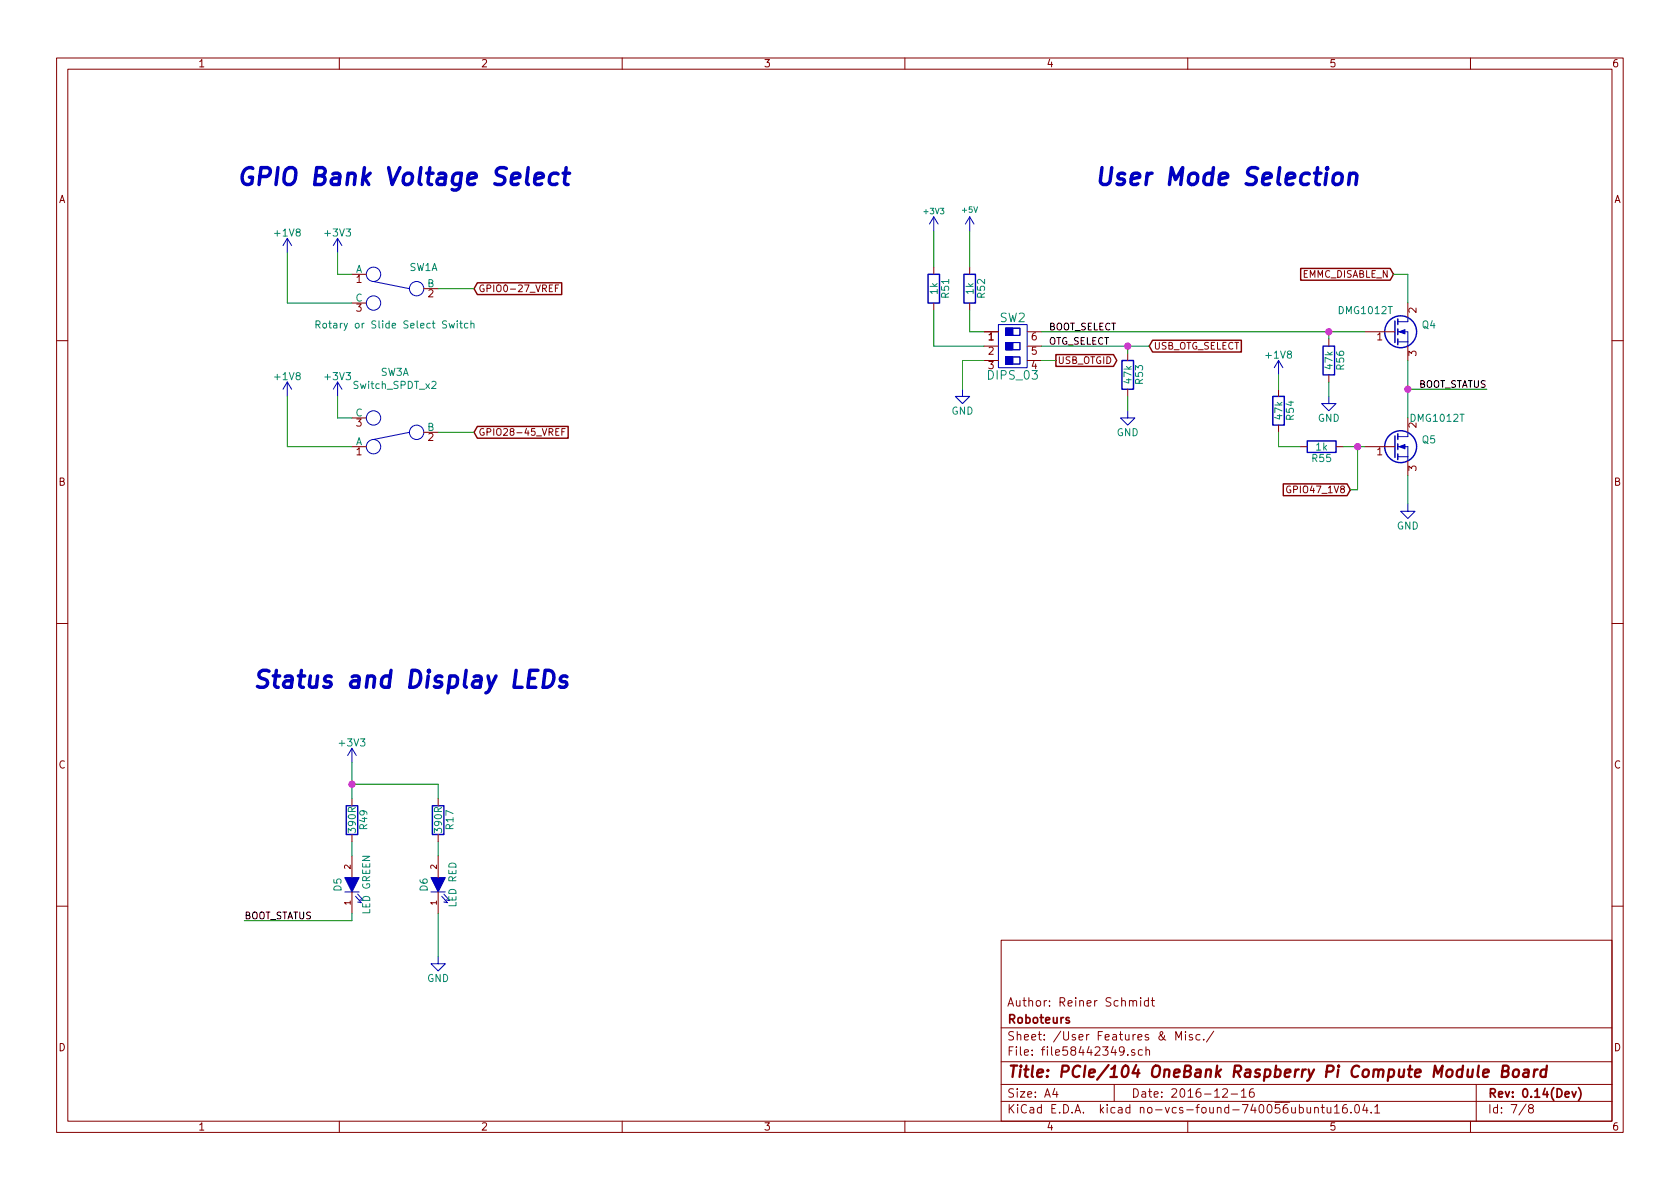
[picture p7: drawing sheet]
EESchema Schematic File Version 2
LIBS:power
LIBS:device
LIBS:transistors
LIBS:conn
LIBS:linear
LIBS:regul
LIBS:74xx
LIBS:cmos4000
LIBS:adc-dac
LIBS:memory
LIBS:xilinx
LIBS:microcontrollers
LIBS:dsp
LIBS:microchip
LIBS:analog_switches
LIBS:motorola
LIBS:texas
LIBS:intel
LIBS:audio
LIBS:interface
LIBS:digital-audio
LIBS:philips
LIBS:display
LIBS:cypress
LIBS:siliconi
LIBS:opto
LIBS:atmel
LIBS:contrib
LIBS:valves
LIBS:ddr2_sodimm
LIBS:raspberry_pi_+_conn
LIBS:onebank
LIBS:fdc5614p
LIBS:pam2306a
LIBS:dmmt5401
LIBS:ap7115
LIBS:dips-s
LIBS:LAN9514I-JZX
LIBS:ts3usb3031
LIBS:93lc66a
LIBS:rj45-0011d01bnl
LIBS:micro_usb
LIBS:video
LIBS:ttl_ieee
LIBS:transf
LIBS:switches
LIBS:supertex
LIBS:stm32
LIBS:stm8
LIBS:silabs
LIBS:sensors
LIBS:rfcom
LIBS:relays
LIBS:references
LIBS:pspice
LIBS:powerint
LIBS:onsemi
LIBS:nxp_armmcu
LIBS:nordicsemi
LIBS:msp430
LIBS:motor_drivers
LIBS:microchip_pic32mcu
LIBS:microchip_pic18mcu
LIBS:microchip_pic16mcu
LIBS:microchip_pic12mcu
LIBS:microchip_pic10mcu
LIBS:microchip_dspic33dsc
LIBS:maxim
LIBS:logo
LIBS:ir
LIBS:hc11
LIBS:graphic
LIBS:gennum
LIBS:ftdi
LIBS:elec-unifil
LIBS:diode
LIBS:dc-dc
LIBS:cmos_ieee
LIBS:brooktre
LIBS:analog_devices
LIBS:actel
LIBS:ac-dc
LIBS:Zilog
LIBS:Xicor
LIBS:Power_Management
LIBS:Oscillators
LIBS:Lattice
LIBS:ESD_Protection
LIBS:Altera
LIBS:74xgxx
LIBS:w_vacuum
LIBS:w_transistor
LIBS:w_rtx
LIBS:w_relay
LIBS:w_opto
LIBS:w_microcontrollers
LIBS:w_memory
LIBS:w_logic
LIBS:w_device
LIBS:w_connectors
LIBS:w_analog
LIBS:ESP8266
LIBS:usb_a_dual
LIBS:hdmi_conn
LIBS:esd5384
LIBS:ap2331w
LIBS:hole
LIBS:h1102
LIBS:RPi PCIe104 OB Compute Mod-cache
EELAYER 26 0
EELAYER END
$Descr A4 11693 8268
encoding utf-8
Sheet 7 8
Title "PCIe/104 OneBank Raspberry Pi Compute Module Board"
Date "2016-12-16"
Rev "0.14(Dev)"
Comp "Roboteurs"
Comment1 "Author: Reiner Schmidt"
Comment2 ""
Comment3 ""
Comment4 ""
$EndDescr
$Comp
L Switch_SPDT_x2 SW1
U 1 1
P 2750 2000
F 0 "SW1" H 2550 2150 50 0000 C CNN
F 1 "Rotary or Slide Select Switch" H 2750 1750 50 0000 C CNN
F 2 "project_foot:SSSS820201" H 2750 2000 50 0001 C CNN
F 3 "" H 2750 2000 50 0000 C CNN
F 4 "SSSS820201" H 0 0 50 0001 C CNN "manf#"
F 5 "688-SSSS820201" H 0 0 50 0001 C CNN "mouser#"
	1    2750 2000
	-1   0    0    -1  
$EndComp
$Comp
L +3V3 #PWR0109
U 1 1
P 2350 1750
F 0 "#PWR0109" H 2350 1600 50 0001 C CNN
F 1 "+3V3" H 2350 1890 50 0000 C CNN
F 2 "" H 2350 1750 50 0000 C CNN
F 3 "" H 2350 1750 50 0000 C CNN
	1    2350 1750
	1    0    0    -1  
$EndComp
$Comp
L +1V8 #PWR0110
U 1 1
P 2000 1750
F 0 "#PWR0110" H 2000 1600 50 0001 C CNN
F 1 "+1V8" H 2000 1890 50 0000 C CNN
F 2 "" H 2000 1750 50 0000 C CNN
F 3 "" H 2000 1750 50 0000 C CNN
	1    2000 1750
	1    0    0    -1  
$EndComp
$Comp
L +3V3 #PWR0111
U 1 1
P 2350 2750
F 0 "#PWR0111" H 2350 2600 50 0001 C CNN
F 1 "+3V3" H 2350 2890 50 0000 C CNN
F 2 "" H 2350 2750 50 0000 C CNN
F 3 "" H 2350 2750 50 0000 C CNN
	1    2350 2750
	1    0    0    -1  
$EndComp
$Comp
L +1V8 #PWR0112
U 1 1
P 2000 2750
F 0 "#PWR0112" H 2000 2600 50 0001 C CNN
F 1 "+1V8" H 2000 2890 50 0000 C CNN
F 2 "" H 2000 2750 50 0000 C CNN
F 3 "" H 2000 2750 50 0000 C CNN
	1    2000 2750
	1    0    0    -1  
$EndComp
$Comp
L DIPS_03 SW2
U 1 1
P 7050 2400
F 0 "SW2" V 6850 2400 60 0000 C CNN
F 1 "DIPS_03" V 7250 2400 60 0000 C CNN
F 2 "project_foot:ADF03S04" H 7050 2400 60 0001 C CNN
F 3 "" H 7050 2400 60 0001 C CNN
F 4 "ADF03S04" H 0 0 50 0001 C CNN "manf#"
F 5 "506-ADF03S04" H 0 0 50 0001 C CNN "mouser#"
	1    7050 2400
	0    1    1    0   
$EndComp
$Comp
L R R56
U 1 1
P 9250 2500
F 0 "R56" V 9330 2500 50 0000 C CNN
F 1 "47k" V 9250 2500 50 0000 C CNN
F 2 "w_smd_resistors:r_0402" V 9180 2500 50 0001 C CNN
F 3 "" H 9250 2500 50 0000 C CNN
F 4 "CRCW040247K0FKED" H 0 0 50 0001 C CNN "manf#"
F 5 "71-CRCW0402-47K-E3" H 0 0 50 0001 C CNN "mouser#"
	1    9250 2500
	1    0    0    -1  
$EndComp
$Comp
L GND #PWR0113
U 1 1
P 9250 2750
F 0 "#PWR0113" H 9250 2500 50 0001 C CNN
F 1 "GND" H 9250 2600 50 0000 C CNN
F 2 "" H 9250 2750 50 0000 C CNN
F 3 "" H 9250 2750 50 0000 C CNN
	1    9250 2750
	1    0    0    -1  
$EndComp
$Comp
L R R55
U 1 1
P 9200 3100
F 0 "R55" V 9280 3100 50 0000 C CNN
F 1 "1k" V 9200 3100 50 0000 C CNN
F 2 "w_smd_resistors:r_0402" V 9130 3100 50 0001 C CNN
F 3 "" H 9200 3100 50 0000 C CNN
F 4 "CRCW04021K00FKED" H 0 0 50 0001 C CNN "manf#"
F 5 "71-CRCW0402-1.0K-E3" H 0 0 50 0001 C CNN "mouser#"
	1    9200 3100
	0    1    1    0   
$EndComp
$Comp
L R R54
U 1 1
P 8900 2850
F 0 "R54" V 8980 2850 50 0000 C CNN
F 1 "47k" V 8900 2850 50 0000 C CNN
F 2 "w_smd_resistors:r_0402" V 8830 2850 50 0001 C CNN
F 3 "" H 8900 2850 50 0000 C CNN
F 4 "CRCW040247K0FKED" H 0 0 50 0001 C CNN "manf#"
F 5 "71-CRCW0402-47K-E3" H 0 0 50 0001 C CNN "mouser#"
	1    8900 2850
	1    0    0    -1  
$EndComp
$Comp
L +1V8 #PWR0114
U 1 1
P 8900 2600
F 0 "#PWR0114" H 8900 2450 50 0001 C CNN
F 1 "+1V8" H 8900 2740 50 0000 C CNN
F 2 "" H 8900 2600 50 0000 C CNN
F 3 "" H 8900 2600 50 0000 C CNN
	1    8900 2600
	1    0    0    -1  
$EndComp
$Comp
L GND #PWR0115
U 1 1
P 9800 3500
F 0 "#PWR0115" H 9800 3250 50 0001 C CNN
F 1 "GND" H 9800 3350 50 0000 C CNN
F 2 "" H 9800 3500 50 0000 C CNN
F 3 "" H 9800 3500 50 0000 C CNN
	1    9800 3500
	1    0    0    -1  
$EndComp
$Comp
L R R52
U 1 1
P 6750 2000
F 0 "R52" V 6830 2000 50 0000 C CNN
F 1 "1k" V 6750 2000 50 0000 C CNN
F 2 "w_smd_resistors:r_0402" V 6680 2000 50 0001 C CNN
F 3 "" H 6750 2000 50 0000 C CNN
F 4 "CRCW04021K00FKED" H 0 0 50 0001 C CNN "manf#"
F 5 "71-CRCW0402-1.0K-E3" H 0 0 50 0001 C CNN "mouser#"
	1    6750 2000
	1    0    0    -1  
$EndComp
$Comp
L +3V3 #PWR0116
U 1 1
P 6500 1600
F 0 "#PWR0116" H 6500 1450 50 0001 C CNN
F 1 "+3V3" H 6500 1740 39 0000 C CNN
F 2 "" H 6500 1600 50 0000 C CNN
F 3 "" H 6500 1600 50 0000 C CNN
	1    6500 1600
	1    0    0    -1  
$EndComp
$Comp
L R R53
U 1 1
P 7850 2600
F 0 "R53" V 7930 2600 50 0000 C CNN
F 1 "47k" V 7850 2600 50 0000 C CNN
F 2 "w_smd_resistors:r_0402" V 7780 2600 50 0001 C CNN
F 3 "" H 7850 2600 50 0000 C CNN
F 4 "CRCW040247K0FKED" H 0 0 50 0001 C CNN "manf#"
F 5 "71-CRCW0402-47K-E3" H 0 0 50 0001 C CNN "mouser#"
	1    7850 2600
	1    0    0    -1  
$EndComp
$Comp
L GND #PWR0117
U 1 1
P 7850 2850
F 0 "#PWR0117" H 7850 2600 50 0001 C CNN
F 1 "GND" H 7850 2700 50 0000 C CNN
F 2 "" H 7850 2850 50 0000 C CNN
F 3 "" H 7850 2850 50 0000 C CNN
	1    7850 2850
	1    0    0    -1  
$EndComp
$Comp
L R R51
U 1 1
P 6500 2000
F 0 "R51" V 6580 2000 50 0000 C CNN
F 1 "1k" V 6500 2000 50 0000 C CNN
F 2 "w_smd_resistors:r_0402" V 6430 2000 50 0001 C CNN
F 3 "" H 6500 2000 50 0000 C CNN
F 4 "CRCW04021K00FKED" H 0 0 50 0001 C CNN "manf#"
F 5 "71-CRCW0402-1.0K-E3" H 0 0 50 0001 C CNN "mouser#"
	1    6500 2000
	1    0    0    -1  
$EndComp
$Comp
L LED D5
U 1 1
P 2450 6150
F 0 "D5" H 2450 6250 50 0000 C CNN
F 1 "LED GREEN" H 2450 6050 50 0000 C CNN
F 2 "w_smd_leds:Led_0603" H 2450 6150 50 0001 C CNN
F 3 "" H 2450 6150 50 0000 C CNN
F 4 "HT-191YG-5310" H 0 0 50 0001 C CNN "manf#"
F 5 "743-HT-191YG" H 0 0 50 0001 C CNN "mouser#"
	1    2450 6150
	0    -1   -1   0   
$EndComp
$Comp
L R R49
U 1 1
P 2450 5700
F 0 "R49" V 2530 5700 50 0000 C CNN
F 1 "390R" V 2450 5700 50 0000 C CNN
F 2 "w_smd_resistors:r_0402" V 2380 5700 50 0001 C CNN
F 3 "" H 2450 5700 50 0000 C CNN
F 4 "ERJ-2RKF3900X" H 0 0 50 0001 C CNN "manf#"
F 5 "667-ERJ-2RKF3900X" H 0 0 50 0001 C CNN "mouser#"
	1    2450 5700
	1    0    0    -1  
$EndComp
$Comp
L +3V3 #PWR0118
U 1 1
P 2450 5300
F 0 "#PWR0118" H 2450 5150 50 0001 C CNN
F 1 "+3V3" H 2450 5440 50 0000 C CNN
F 2 "" H 2450 5300 50 0000 C CNN
F 3 "" H 2450 5300 50 0000 C CNN
	1    2450 5300
	1    0    0    -1  
$EndComp
$Comp
L LED D6
U 1 1
P 3050 6150
F 0 "D6" H 3050 6250 50 0000 C CNN
F 1 "LED RED" H 3050 6050 50 0000 C CNN
F 2 "w_smd_leds:Led_0603" H 3050 6150 50 0001 C CNN
F 3 "" H 3050 6150 50 0000 C CNN
F 4 "HT-191USD-5313" H 0 0 50 0001 C CNN "manf#"
F 5 "743-HT-191USD" H 0 0 50 0001 C CNN "mouser#"
	1    3050 6150
	0    -1   -1   0   
$EndComp
$Comp
L GND #PWR0119
U 1 1
P 3050 6650
F 0 "#PWR0119" H 3050 6400 50 0001 C CNN
F 1 "GND" H 3050 6500 50 0000 C CNN
F 2 "" H 3050 6650 50 0000 C CNN
F 3 "" H 3050 6650 50 0000 C CNN
	1    3050 6650
	1    0    0    -1  
$EndComp
$Comp
L Switch_SPDT_x2 SW3
U 1 1
P 2750 3000
F 0 "SW3" H 2750 2585 50 0000 C CNN
F 1 "Switch_SPDT_x2" H 2750 2676 50 0000 C CNN
F 2 "project_foot:SSSS820201" H 2750 2767 50 0001 C CNN
F 3 "" H 2750 3000 50 0000 C CNN
F 4 "SSSS820201" H 0 0 50 0001 C CNN "manf#"
F 5 "688-SSSS820201" H 0 0 50 0001 C CNN "mouser#"
	1    2750 3000
	-1   0    0    1   
$EndComp
$Comp
L Q_NMOS_GDS Q4
U 1 1
P 9700 2300
F 0 "Q4" H 10000 2350 50 0000 R CNN
F 1 "DMG1012T" H 9700 2450 50 0000 R CNN
F 2 "project_foot:SOT523" H 9900 2400 50 0001 C CNN
F 3 "" H 9700 2300 50 0000 C CNN
F 4 "DMG1012T-7" H 0 0 50 0001 C CNN "manf#"
F 5 "621-DMG1012T-7" H 0 0 50 0001 C CNN "mouser#"
	1    9700 2300
	1    0    0    -1  
$EndComp
$Comp
L Q_NMOS_GDS Q5
U 1 1
P 9700 3100
F 0 "Q5" H 10000 3150 50 0000 R CNN
F 1 "DMG1012T" H 10200 3300 50 0000 R CNN
F 2 "project_foot:SOT523" H 9900 3200 50 0001 C CNN
F 3 "" H 9700 3100 50 0000 C CNN
F 4 "DMG1012T-7" H 0 0 50 0001 C CNN "manf#"
F 5 "621-DMG1012T-7" H 0 0 50 0001 C CNN "mouser#"
	1    9700 3100
	1    0    0    -1  
$EndComp
$Comp
L GND #PWR0120
U 1 1
P 6700 2700
F 0 "#PWR0120" H 6700 2450 50 0001 C CNN
F 1 "GND" H 6700 2550 50 0000 C CNN
F 2 "" H 6700 2700 50 0000 C CNN
F 3 "" H 6700 2700 50 0000 C CNN
	1    6700 2700
	1    0    0    -1  
$EndComp
$Comp
L R R17
U 1 1
P 3050 5700
F 0 "R17" V 3130 5700 50 0000 C CNN
F 1 "390R" V 3050 5700 50 0000 C CNN
F 2 "w_smd_resistors:r_0402" V 2980 5700 50 0001 C CNN
F 3 "" H 3050 5700 50 0000 C CNN
F 4 "ERJ-2RKF3900X" H 0 0 50 0001 C CNN "manf#"
F 5 "667-ERJ-2RKF3900X" H 0 0 50 0001 C CNN "mouser#"
	1    3050 5700
	1    0    0    -1  
$EndComp
$Comp
L +5V #PWR0121
U 1 1
P 6750 1600
F 0 "#PWR0121" H 6750 1450 50 0001 C CNN
F 1 "+5V" H 6750 1750 39 0000 C CNN
F 2 "" H 6750 1600 50 0000 C CNN
F 3 "" H 6750 1600 50 0000 C CNN
	1    6750 1600
	1    0    0    -1  
$EndComp
Text GLabel 3300 2000 2    47   Input ~ 0
GPIO0-27_VREF
Text GLabel 3300 3000 2    47   Input ~ 0
GPIO28-45_VREF
Text Notes 4000 1300 2    118  Italic 24
GPIO Bank Voltage Select
Text GLabel 9700 1900 0    47   Input ~ 0
EMMC_DISABLE_N
Text GLabel 9400 3400 0    47   Input ~ 0
GPIO47_1V8
Text Label 7300 2300 0    47   ~ 0
BOOT_SELECT
Text GLabel 8000 2400 2    47   Input ~ 0
USB_OTG_SELECT
Text Label 7300 2400 0    47   ~ 0
OTG_SELECT
Text Notes 9500 1300 2    118  Italic 24
User Mode Selection
Text Notes 4000 4800 2    118  Italic 24
Status and Display LEDs
Text Label 1700 6400 0    47   ~ 0
BOOT_STATUS
Text GLabel 7350 2500 2    47   Output ~ 0
USB_OTGID
Text Label 10350 2700 2    47   ~ 0
BOOT_STATUS
Wire Wire Line
	3300 2000 3050 2000
Wire Wire Line
	2450 1900 2350 1900
Wire Wire Line
	2350 1900 2350 1750
Wire Wire Line
	2450 2100 2000 2100
Wire Wire Line
	2000 2100 2000 1750
Wire Wire Line
	3300 3000 3050 3000
Wire Wire Line
	2450 2900 2350 2900
Wire Wire Line
	2350 2900 2350 2750
Wire Wire Line
	2450 3100 2000 3100
Wire Wire Line
	2000 3100 2000 2750
Wire Wire Line
	7250 2300 9500 2300
Wire Wire Line
	9250 2350 9250 2300
Wire Wire Line
	9700 1900 9800 1900
Wire Wire Line
	9800 1900 9800 2100
Wire Wire Line
	9250 2650 9250 2750
Wire Wire Line
	9350 3100 9500 3100
Wire Wire Line
	9800 2500 9800 2900
Wire Wire Line
	8900 2600 8900 2700
Wire Wire Line
	8900 3000 8900 3100
Wire Wire Line
	8900 3100 9050 3100
Wire Wire Line
	9400 3400 9450 3400
Wire Wire Line
	9450 3400 9450 3100
Wire Wire Line
	9800 3300 9800 3500
Wire Wire Line
	6850 2300 6750 2300
Wire Wire Line
	6750 2300 6750 2150
Wire Wire Line
	6750 1600 6750 1850
Wire Wire Line
	7250 2400 8000 2400
Wire Wire Line
	7850 2750 7850 2850
Wire Wire Line
	7850 2450 7850 2400
Wire Wire Line
	6850 2400 6500 2400
Wire Wire Line
	6500 2400 6500 2150
Wire Wire Line
	6500 1850 6500 1600
Wire Wire Line
	2450 5300 2450 5550
Wire Wire Line
	2450 6350 2450 6400
Wire Wire Line
	2450 6400 1700 6400
Wire Wire Line
	2450 5950 2450 5850
Wire Wire Line
	3050 5450 2450 5450
Wire Wire Line
	3050 6350 3050 6650
Wire Wire Line
	9800 2700 10350 2700
Wire Wire Line
	7350 2500 7250 2500
Wire Wire Line
	6850 2500 6700 2500
Wire Wire Line
	6700 2500 6700 2700
Wire Wire Line
	3050 5450 3050 5550
Wire Wire Line
	3050 5850 3050 5950
Connection ~ 9250 2300
Connection ~ 9450 3100
Connection ~ 9800 2700
Connection ~ 7850 2400
Connection ~ 2450 5450
$EndSCHEMATC
